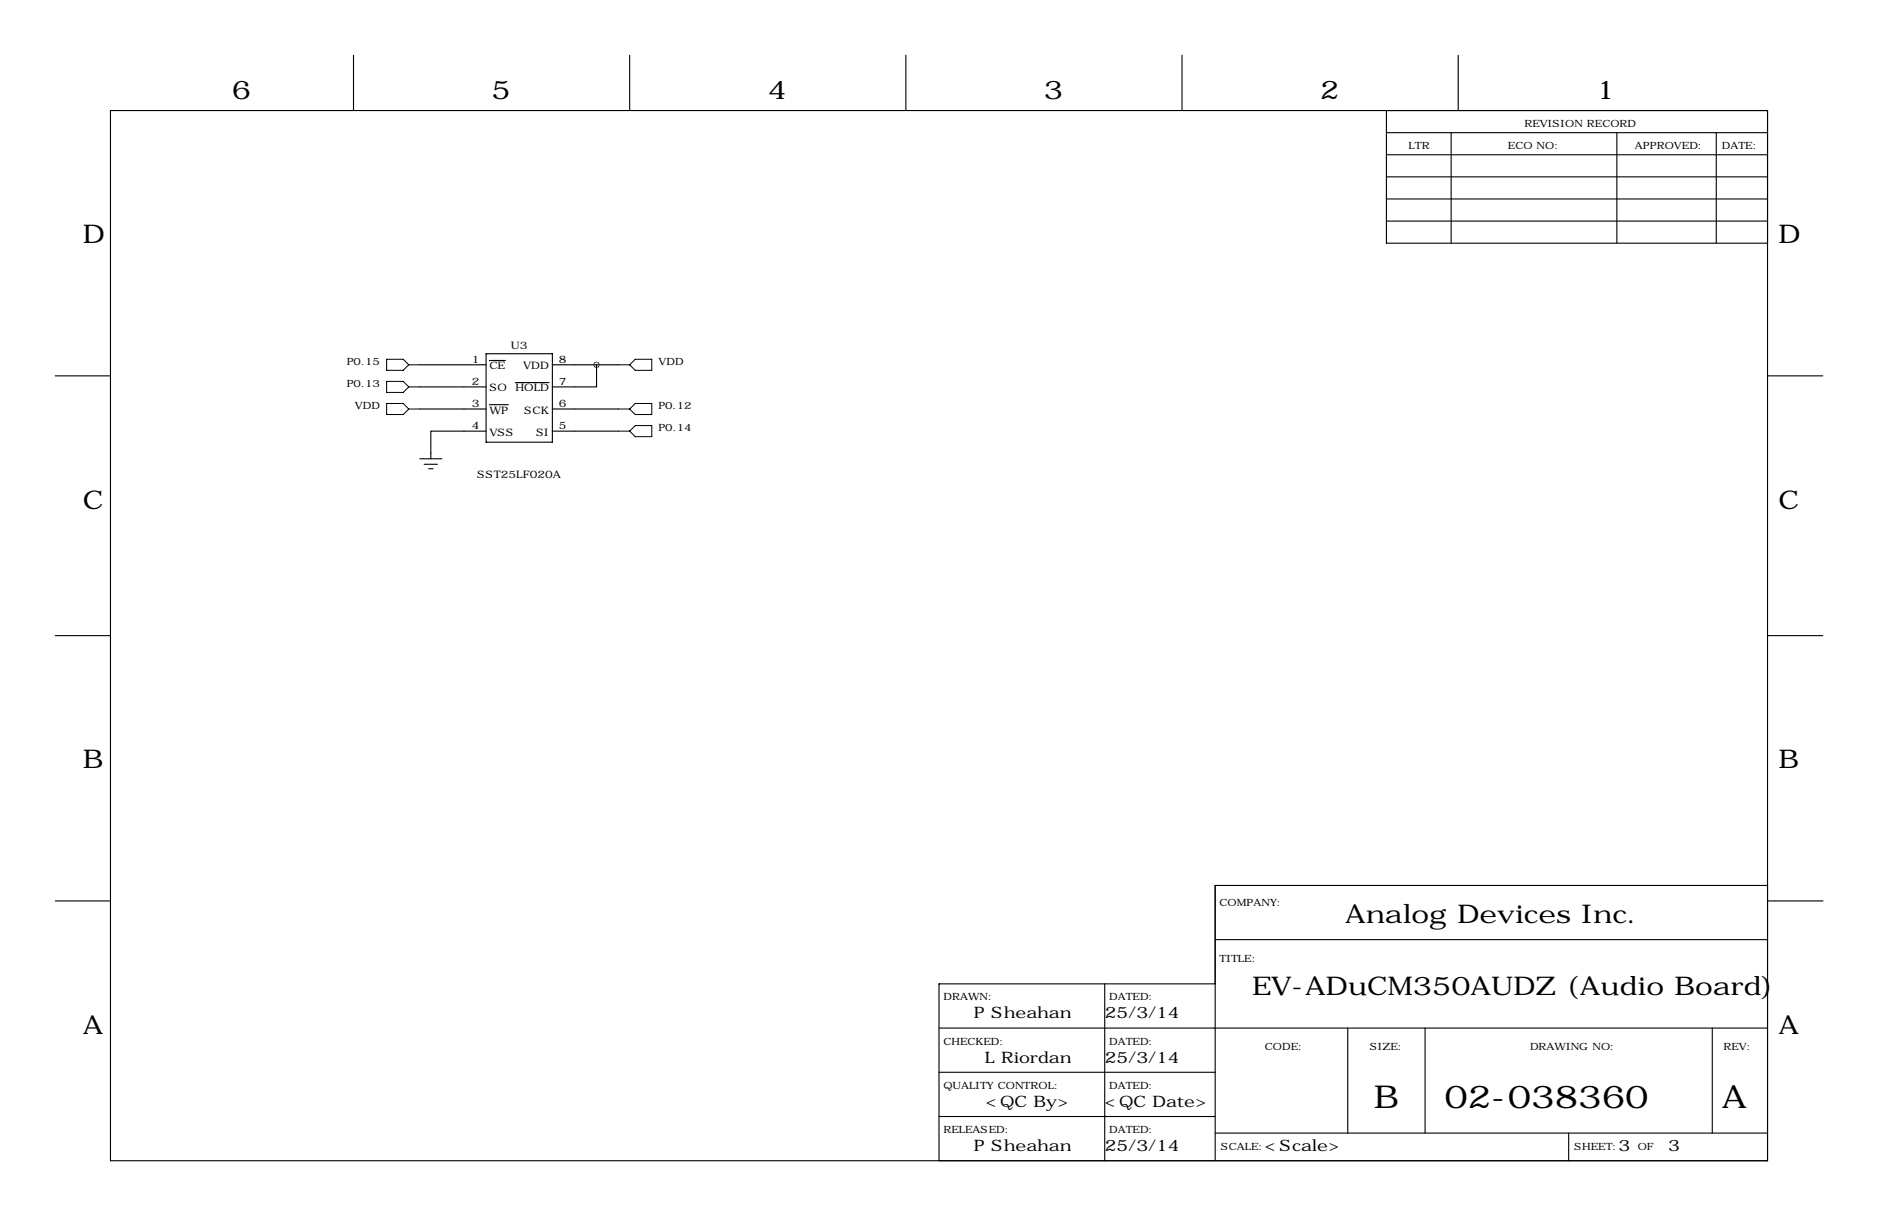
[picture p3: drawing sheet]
<svg xmlns="http://www.w3.org/2000/svg" width="432mm" height="279mm" viewBox="0 0 432 279" stroke-linecap="round" stroke-linejoin="round" font-family="sans-serif">
<g fill="none" stroke="#000" stroke-width=".25">
<path d="M81.3 12.7v12.7M144.8 12.7v12.7M208.3 12.7v12.7M271.8 12.7v12.7M335.3 12.7v12.7M25.4 25.4h381v241.3h-381zM318.8 30.5h87.6M318.8 35.6h87.6M318.8 25.4v30.5h87.6M333.7 30.5v25.4M371.8 30.5v25.4M394.6 30.5v25.4"/>
<path d="M318.8 45.7h87.6M318.8 50.8h87.6M318.8 40.6h87.6M12.7 86.4h12.7M96.5 83.8h15.3M96.5 94h15.3M96.5 88.9h15.3M111.8 99.1h-12.7v6.3M111.8 81.3h15.2v20.3h-15.2zM112.5 82.8h3.7M112.5 93h4.4M118.5 87.9h7.7"/>
<path d="M127 83.8h15.2M127 94h15.2M127 99.1h15.2M137.2 83.8v5.1h-10.2M406.4 86.4h12.7M96.5 105.4h5.1M97.5 106.7h3.1M98.6 107.7h1M12.7 146h12.7M406.4 146h12.7M12.7 207h12.7M279.4 215.9h127"/>
<path d="M406.4 203.5h-127v63.2M406.5 207h12.7M215.9 236.2h190.5M254 226.1v40.6M279.4 226.1h-63.5v40.6M309.9 236.2v24.1M327.7 236.2v24.1M393.7 236.2v24.1M215.9 246.4h63.5M215.9 256.5h63.5M279.4 260.3h127M360.7 260.3v6.4"/>
</g>
<path d="M88.9 82.5h3.8l1.3 1.3-1.3 1.3h-3.8zM88.9 92.7h3.8l1.3 1.3-1.3 1.2h-3.8zM88.9 87.6h3.8l1.3 1.3-1.3 1.3h-3.8zM94 83.8h2.5M94 94h2.5M94 88.9h2.5M142.2 83.8h2.6M142.2 94h2.6M142.2 99.1h2.6M144.8 83.8l1.2-1.3h3.9v2.6h-3.9zM144.8 99.1l1.2-1.3h3.9v2.5h-3.9zM146 92.7h3.9v2.5h-3.9l-1.2-1.2z" fill="none" stroke="#000" stroke-width=".23"/>
<circle cx="137.2" cy="83.8" r=".05" fill="#000" stroke="#000" stroke-width="1.3"/>
<g font-size="7.3">
<text x="315.9" y="254.6">B</text>
<text x="332.1" y="254.6">02-038360</text>
<text x="395.9" y="254.6">A</text>
</g>
<g font-size="5.9">
<text x="53.3" y="22.9">6</text>
<text x="113" y="22.9">5</text>
<text x="176.5" y="22.9">4</text>
<text x="240" y="22.9">3</text>
<text x="303.5" y="22.9">2</text>
<text x="367" y="22.9">1</text>
<text x="19" y="55.9">D</text>
<text x="408.9" y="55.9">D</text>
<text x="19" y="116.8">C</text>
<text x="408.9" y="116.8">C</text>
<text x="19" y="176.5">B</text>
<text x="408.9" y="176.5">B</text>
<text x="309.3" y="212.1">Analog Devices Inc.</text>
<text x="287.9" y="228.7">EV-ADuCM350AUDZ (Audio Board)</text>
<text x="19" y="237.5">A</text>
<text x="408.9" y="237.5">A</text>
</g>
<g font-size="3.6">
<text x="223.9" y="234">P Sheahan</text>
<text x="254" y="234">25/3/14</text>
<text x="226.4" y="244.2">L Riordan</text>
<text x="254" y="244.2">25/3/14</text>
<text x="226.6" y="254.3">&lt;QC By&gt;</text>
<text x="254" y="254.3">&lt;QC Date&gt;</text>
<text x="223.9" y="264.5">P Sheahan</text>
<text x="254" y="264.5">25/3/14</text>
<text x="290.8" y="264.5">&lt;Scale&gt;</text>
<text x="372.1" y="264.5">3</text>
<text x="383.5" y="264.5">3</text>
</g>
<g font-size="2.4">
<text x="108.5" y="83.3">1</text>
<text x="117.5" y="80.3">U3</text>
<text x="128.5" y="83.3">8</text>
<text x="108.5" y="88.4">2</text>
<text x="112.5" y="84.9">CE</text>
<text x="112.5" y="89.9">SO</text>
<text x="118.5" y="89.9">HOLD</text>
<text x="120.3" y="84.9">VDD</text>
<text x="128.5" y="88.4">7</text>
<text x="108.5" y="93.5">3</text>
<text x="112.5" y="95">WP</text>
<text x="120.5" y="95">SCK</text>
<text x="128.5" y="93.5">6</text>
<text x="108.5" y="98.6">4</text>
<text x="112.5" y="100.1">VSS</text>
<text x="123.3" y="100.1">SI</text>
<text x="128.5" y="98.6">5</text>
<text x="109.7" y="109.8">SST25LF020A</text>
</g>
<g font-size="2.3">
<text x="350.5" y="29.2">REVISION RECORD</text>
<text x="323.8" y="34.3">LTR</text>
<text x="346.7" y="34.3">ECO NO:</text>
<text x="375.9" y="34.3">APPROVED:</text>
<text x="395.9" y="34.3">DATE:</text>
<text x="79.7" y="83.8">P0.15</text>
<text x="151.4" y="83.8">VDD</text>
<text x="79.7" y="88.9">P0.13</text>
<text x="81.6" y="94">VDD</text>
<text x="151.4" y="94">P0.12</text>
<text x="151.4" y="99.1">P0.14</text>
<text x="280.4" y="208.3">COMPANY:</text>
<text x="280.4" y="221">TITLE:</text>
<text x="216.9" y="229.9">DRAWN:</text>
<text x="255" y="229.9">DATED:</text>
<text x="216.9" y="240">CHECKED:</text>
<text x="255" y="240">DATED:</text>
<text x="290.8" y="241.3">CODE:</text>
<text x="315" y="241.3">SIZE:</text>
<text x="351.8" y="241.3">DRAWING NO:</text>
<text x="396.2" y="241.3">REV:</text>
<text x="216.9" y="250.2">QUALITY CONTROL:</text>
<text x="255" y="250.2">DATED:</text>
<text x="216.9" y="260.3">RELEASED:</text>
<text x="255" y="260.3">DATED:</text>
<text x="280.7" y="264.2">SCALE:</text>
<text x="361.9" y="264.2">SHEET:</text>
<text x="376.6" y="264.2">OF</text>
</g>
</svg>
